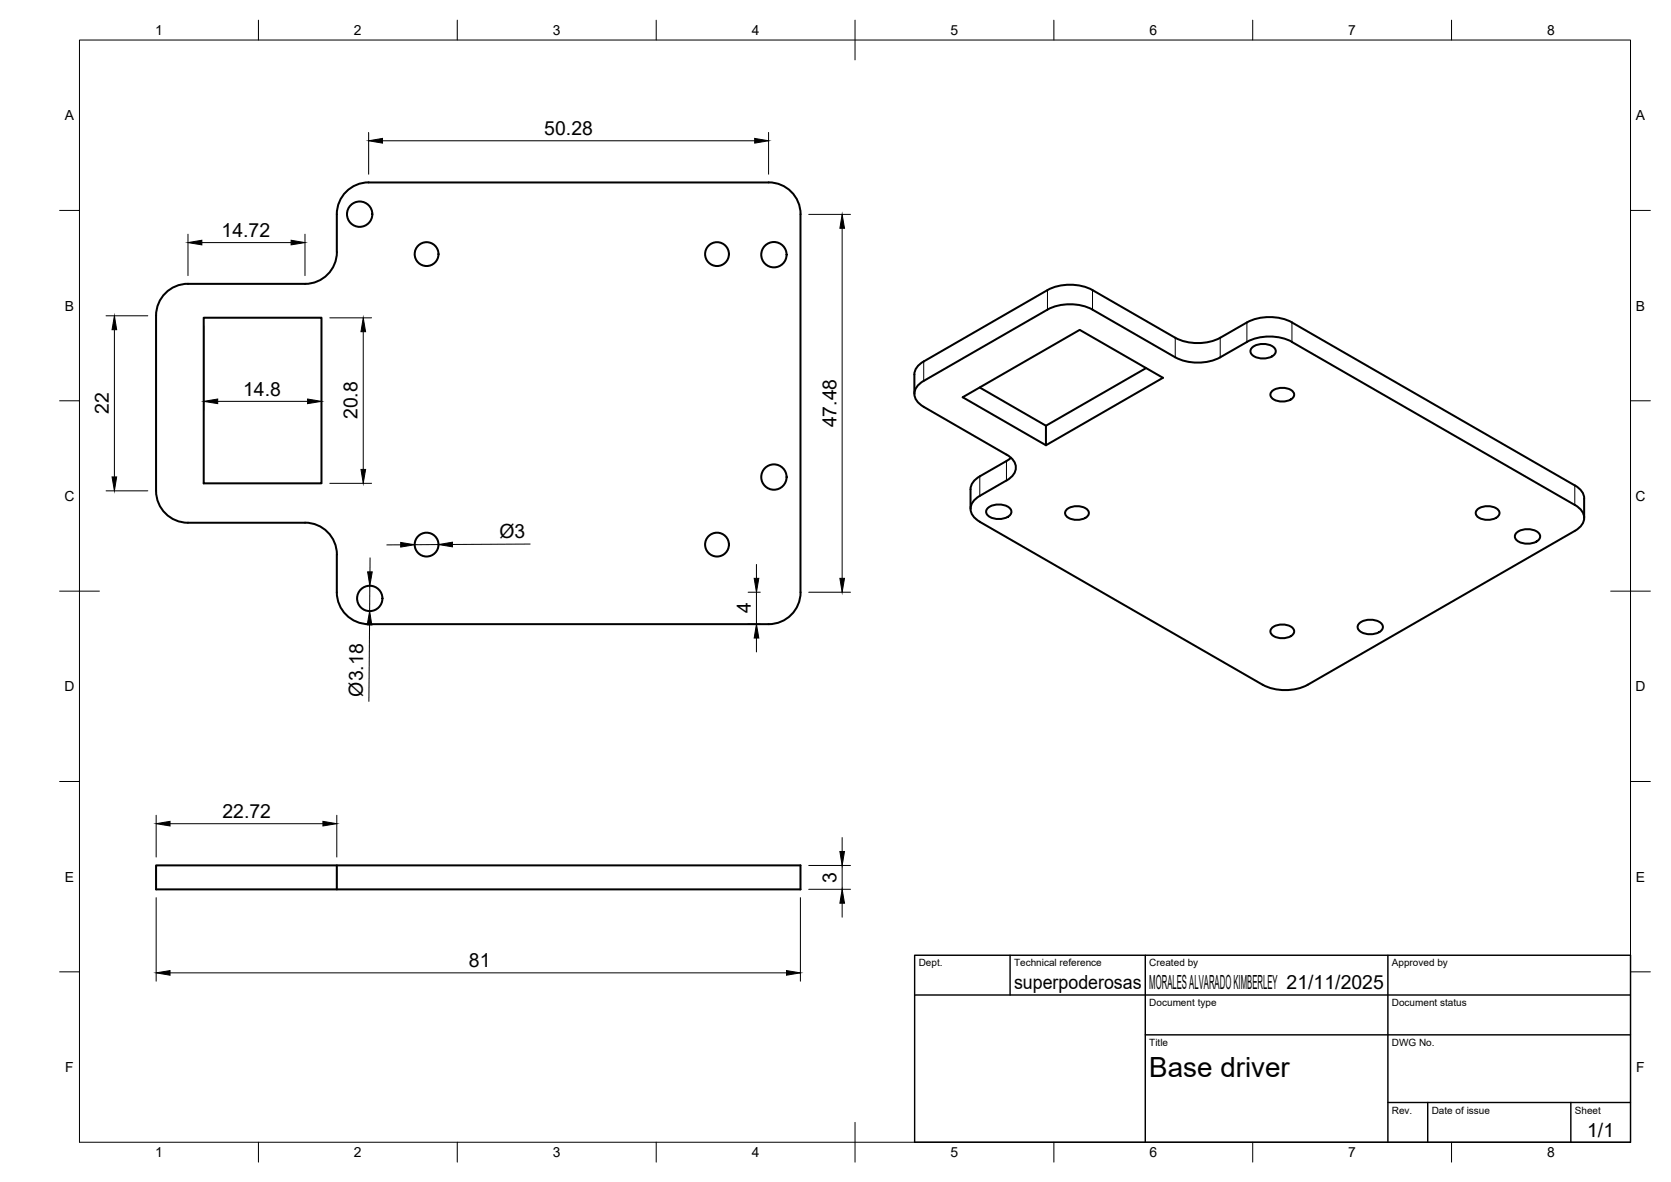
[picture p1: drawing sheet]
<svg xmlns="http://www.w3.org/2000/svg" width="420mm" height="297mm" viewBox="0 0 420 297" stroke-linecap="round" stroke-linejoin="round" font-family="sans-serif">
<!-- layer: Visible -->
<g fill="none" stroke="#000" stroke-width=".51">
<path d="M51.2 79.8h29.6v41.7h-29.6zM84.7 63.3v-9.5a8 8 0 0 1 8-7.9l100.6-.1a8 8 0 0 1 8 8.1v94.9a8 8 0 0 1-8 8.1h-100.6a8 8 0 0 1-8-8.1v-9.4M84.7 63.3a8 8 0 0 1-8 8h-29.5a8 8 0 0 0-8 8v44.1M229.9 99v-4.9a3.9 3.9 0 0 1 2.4-3.3l31.1-17.9a12.5 12.5 0 0 1 11.3 0l20.8 12a12.6 12.6 0 0 0 11.3 0l6.7-3.9a12.6 12.6 0 0 1 11.4 0l71.1 41M246.3 97.4l16.7 9.6M288.2 92.5l-25.2 14.5v4.9l29.4-17-20.9-12-29.4 16.9 20.9 12.1M295.5 89.8a12.6 12.6 0 0 0 11.3 0M295.5 89.8l-20.8-12a12.5 12.5 0 0 0-11.3 0l-31.1 17.9a3.5 3.5 0 0 0-2 4.7l1.1 1.3 .9 .5 20.8 12a3.5 3.5 0 0 1 2 4.7l-1.2 1.3-7.5 4.4a3.5 3.5 0 0 0-2 4.7l1.1 1.2 .9 .6 71.1 41M306.8 89.8l6.7-3.9a12.6 12.6 0 0 1 11.4 0l71.1 41M314.9 87.3a4.4 4.4 0 0 1 5.7 .4 1.56 1.56 0 0 1-1.3 2.1 4.3 4.3 0 0 1-4.7-.9 1.19 1.19 0 0 1 .3-1.6zM319.8 98.3a4.1 4.1 0 0 1 5.5 .4 1.8 1.8 0 0 1-1.9 2.1l-1.3 .1a2.53 2.53 0 0 1-2.7-1.7zM254.2 115l-7.8 4.7-1.6 1.3a3.1 3.1 0 0 0-.8 2v4.9"/>
<path d="M39.2 123.4a8 8 0 0 0 8.1 8h29.4M76.7 131.3a8 8 0 0 1 8 8.1M248.4 127.6a4.4 4.4 0 0 1 5.7 .4 1.56 1.56 0 0 1-1.3 2.2 4.3 4.3 0 0 1-4.7-1 1.19 1.19 0 0 1 .3-1.6zM268.2 128.1a4.1 4.1 0 0 1 5.5 .4 1.8 1.8 0 0 1-1.9 2.1h-1.3a2.53 2.53 0 0 1-2.7-1.7zM371.4 128.1a4.1 4.1 0 0 1 5.5 .4 1.8 1.8 0 0 1-1.9 2.1h-1.3a2.53 2.53 0 0 1-2.6-1.7zM381.4 133.8a4.4 4.4 0 0 1 5.7 .4 1.56 1.56 0 0 1-1.3 2.2 4.3 4.3 0 0 1-4.7-1 1.19 1.19 0 0 1 .3-1.6zM396 133.4l-67.2 38.7M396 122l1.5 1.2a3.1 3.1 0 0 1 .8 2M396 126.9a3.5 3.5 0 0 1 2 4.6l-1.2 1.3-.8 .6M398.3 125.3v4.9M319.8 157.8a4.1 4.1 0 0 1 5.5 .4 1.8 1.8 0 0 1-1.9 2.1l-1.3 .1a2.53 2.53 0 0 1-2.7-1.7zM341.8 156.6a4.4 4.4 0 0 1 5.8 .4 1.56 1.56 0 0 1-1.4 2.1 4.3 4.3 0 0 1-4.7-.9 1.19 1.19 0 0 1 .3-1.6z"/>
<path d="M317.5 172.1a12.6 12.6 0 0 0 11.3 0M39.2 217.5h162.1v6h-162.1zM84.7 217.5v6"/>
<circle cx="90.4" cy="53.8" r="3.2"/>
<circle cx="107.3" cy="63.9" r="3"/>
<circle cx="180.3" cy="63.9" r="3"/>
<circle cx="194.6" cy="64" r="3.2"/>
<circle cx="194.6" cy="119.9" r="3.2"/>
<circle cx="107.3" cy="136.9" r="3"/>
<circle cx="180.3" cy="136.9" r="3"/>
<circle cx="93" cy="150.4" r="3.2"/>
</g>
<!-- layer: Visible Narrow -->
<path d="M263.4 72.9v4.9M274.7 72.9v4.9M232.3 90.8v4.9M295.5 84.9v4.9M306.8 84.9v4.9M313.5 81v4.9M324.8 81v4.9M246.4 119.7v4.9M253.1 115.9v4.8M396 122v4.9" fill="none" stroke="#000" stroke-width=".25"/>
<!-- layer: BORDER -->
<g fill="none" stroke="#000" stroke-width=".25">
<path d="M20 10.1h390v276.9h-390zM65 5.1v5M115 5.1v5M165 5.1v5M215 5.1v10M265 5.1v5M315 5.1v5M365 5.1v5M15 52.9h5M410 52.9h5M15 100.7h5M410 100.7h5"/>
<path d="M15 148.6h10M405 148.6h10M15 196.4h5M410 196.4h5M15 244.2h5M410 244.2h5M65 287v5M115 287v5M165 287v5M215 282.1v9.9M265 287v5M315 287v5"/>
<path d="M365 287v5"/>
</g>
<!-- layer: TITLEBLOCK -->
<path d="M230 240.1h180v46.9h-180zM230 250h180M254 240.1v9.9M288 240.1v46.9M349 240.1v46.9M288 260.1h122M349 277.1h61M359 277.1v9.9M395 277.1v9.9" fill="none" stroke="#000" stroke-width=".36"/>
<!-- layer: FD_Dimensions -->
<g fill="none" stroke="#000" stroke-width=".25">
<path d="M92.7 33.3v10.5M96.2 35.4h93.6M193.3 33.3v10.5M47.3 58.9v10.4M76.7 58.9v10.4M203.3 53.9h10.5M211.8 57.4v87.9M26.7 79.4h10.5M50.8 61h22.4M82.9 79.9h10.5M28.8 82.9v37M51.2 82v21"/>
<path d="M80.8 82v21M91.3 83.4v34.6M54.7 100.9h22.6M26.7 123.3h10.5M82.9 121.5h10.5M100.8 136.9h-3.5M110.3 136.8l-6 .1M133.3 136.7l-19.6 .1M92.9 157l-.1 19.3M93 147.2l-.1 6.4M93 140.2v3.5M188.1 148.8h3.1"/>
<path d="M188.1 156.8h3.1M190.2 141.8v3.5M190.2 148.8v8M203.3 148.8h10.5M190.2 160.3v3.5M39.3 204.9v10.5M42.8 207h38.4M84.7 204.9v10.5M203.3 217.5h10.5M211.8 210.5v3.5M211.8 217.5v6M39.3 225.6v21"/>
<path d="M201.3 225.6v21M203.3 223.5h10.5M211.8 227v3.5M42.8 244.5h155"/>
</g>
<g fill="#000" stroke="#000" stroke-width=".25">
<path d="M92.7 35.4l3.5-.6v1.2zM189.8 34.8l3.5 .6-3.5 .6zM211.8 53.9l.5 3.5h-1.1zM47.3 61l3.5-.6v1.1zM73.2 60.4l3.5 .6-3.5 .5zM28.8 79.4l.5 3.5h-1.1zM91.3 79.9l.6 3.5h-1.1zM28.2 119.9h1.1l-.5 3.4zM51.2 100.9l3.5-.6v1.1zM77.3 100.3l3.5 .6-3.5 .5zM90.8 118h1.1l-.6 3.5zM100.8 136.3l3.5 .6-3.5 .6z"/>
<path d="M110.3 136.8l3.4-.5 .1 1.1zM92.9 153.6l.6 3.5-1.2-.1zM92.4 143.7h1.2l-.6 3.5zM189.6 145.3h1.2l-.6 3.5zM211.2 145.3h1.1l-.5 3.5zM190.2 156.8l.6 3.5h-1.2zM39.3 207l3.5-.6v1.2zM81.2 206.4l3.5 .6-3.5 .6zM211.2 214h1.1l-.5 3.5zM211.8 223.5l.5 3.5h-1.1zM39.3 244.5l3.5-.6v1.2zM197.8 243.9l3.5 .6-3.5 .6z"/>
</g>
<text font-size="7" x="289" y="270.6">Base driver</text>
<g font-size="4.9">
<text x="136.9" y="33.9">50.28</text>
<text x="55.7" y="59.5">14.72</text>
<text x="61.1" y="99.4">14.8</text>
<text x="27.4" y="104" transform="rotate(-90 27.4 104)">22</text>
<text x="89.9" y="105.4" transform="rotate(-90 89.9 105.4)">20.8</text>
<text x="210.3" y="107.4" transform="rotate(-90 210.3 107.4)">47.48</text>
<text x="125.6" y="135.2">Ø3</text>
<text x="188.8" y="154.1" transform="rotate(-90 188.8 154.1)">4</text>
<text x="91.2" y="175" transform="rotate(-90 91.2 175)">Ø3.18</text>
<text x="55.9" y="205.6">22.72</text>
<text x="210.3" y="221.8" transform="rotate(-90 210.3 221.8)">3</text>
<text x="117.9" y="243">81</text>
<text x="255" y="248.5">superpoderosas</text>
<text x="289" y="248.5">MORALES ALVARADO KIMBERLEY 21/11/2025</text>
<text x="399.1" y="285.7">1/1</text>
</g>
<g font-size="3.5">
<text x="39" y="8.8">1</text>
<text x="89" y="8.8">2</text>
<text x="139" y="8.8">3</text>
<text x="189" y="8.8">4</text>
<text x="239" y="8.8">5</text>
<text x="289" y="8.8">6</text>
<text x="339" y="8.8">7</text>
<text x="389" y="8.8">8</text>
<text x="16.3" y="30.2">A</text>
<text x="411.3" y="30.2">A</text>
<text x="16.3" y="78">B</text>
<text x="411.3" y="78">B</text>
<text x="16.2" y="125.9">C</text>
<text x="411.2" y="125.9">C</text>
<text x="16.2" y="173.7">D</text>
<text x="411.2" y="173.7">D</text>
<text x="16.3" y="221.6">E</text>
<text x="411.3" y="221.6">E</text>
<text x="16.4" y="269.4">F</text>
<text x="411.4" y="269.4">F</text>
<text x="39" y="290.8">1</text>
<text x="89" y="290.8">2</text>
<text x="139" y="290.8">3</text>
<text x="189" y="290.8">4</text>
<text x="239" y="290.8">5</text>
<text x="289" y="290.8">6</text>
<text x="339" y="290.8">7</text>
<text x="389" y="290.8">8</text>
</g>
<g font-size="2.5">
<text x="231" y="242.9">Dept.</text>
<text x="255" y="242.9">Technical reference</text>
<text x="289" y="242.9">Created by</text>
<text x="350" y="242.9">Approved by</text>
<text x="289" y="252.8">Document type</text>
<text x="350" y="252.8">Document status</text>
<text x="289" y="262.9">Title</text>
<text x="350" y="262.9">DWG No.</text>
<text x="350" y="279.9">Rev.</text>
<text x="360" y="279.9">Date of issue</text>
<text x="396" y="279.9">Sheet</text>
</g>
</svg>
